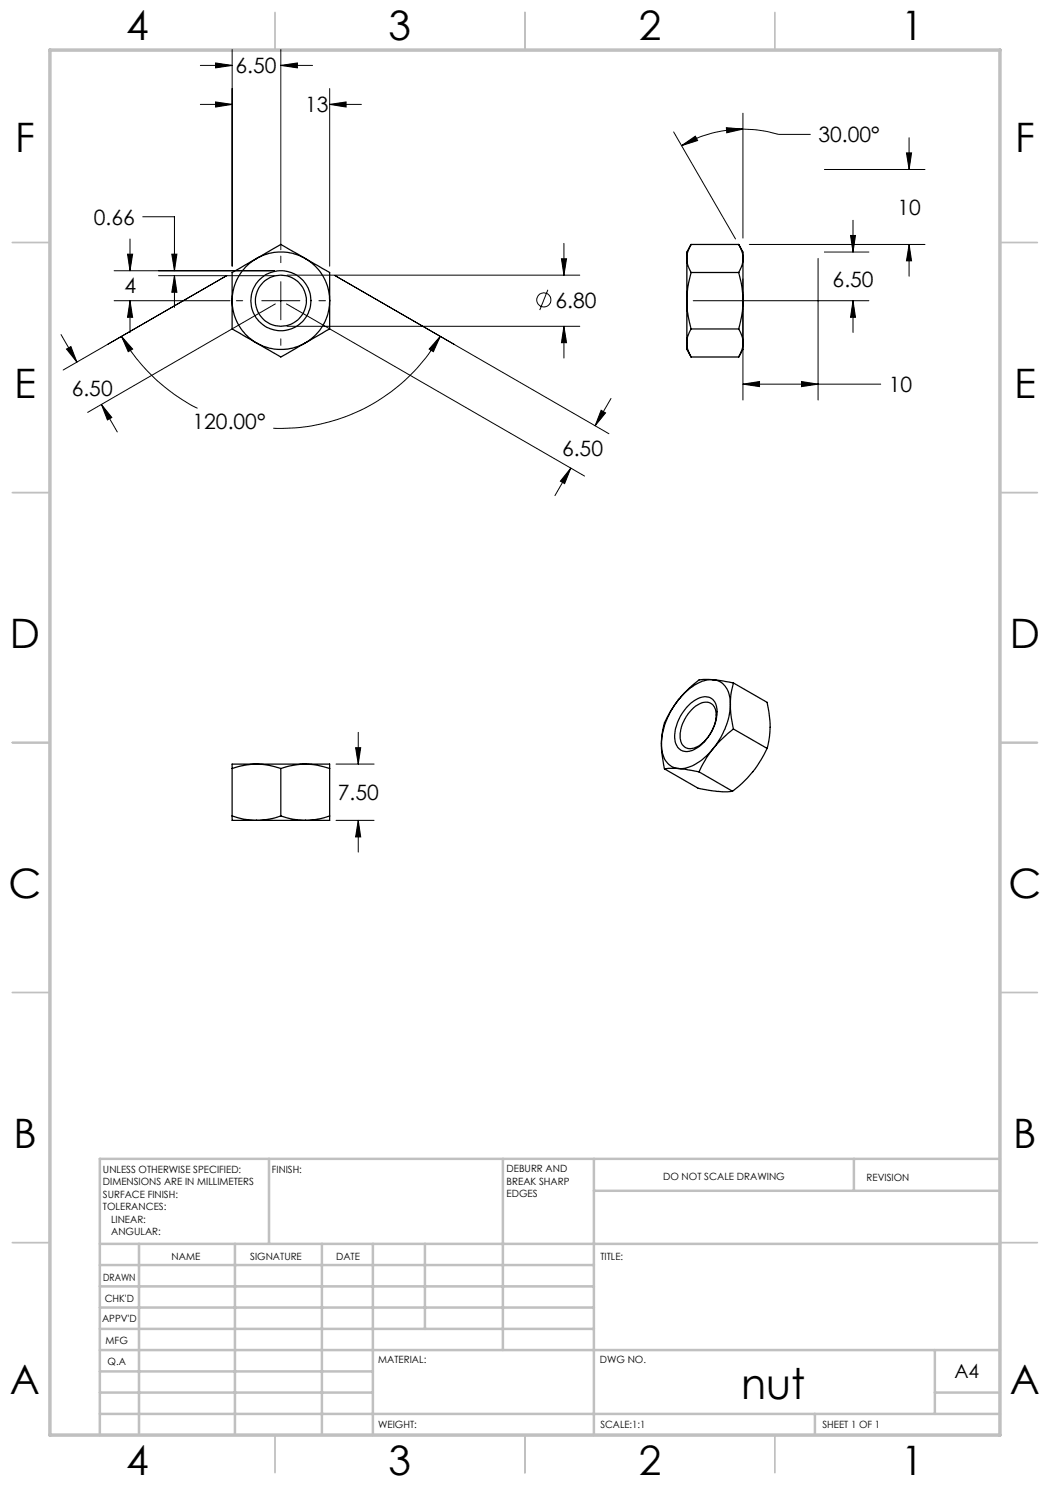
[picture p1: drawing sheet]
<svg xmlns="http://www.w3.org/2000/svg" width="210mm" height="297mm" viewBox="0 0 210 297" stroke-linecap="round" stroke-linejoin="round" font-family="sans-serif">
<g fill="none" stroke="#000" stroke-width=".2">
<path d="M40.1 13.1h6.3M43.1 12.6l3.3 .5-3.3 .5zM46.4 9.9v43.3M56.2 13.1l3.3-.5v1zM56.2 9.9v40M56.2 13.1h6.3M65.9 17.7v35.5M40.1 20.9h6.3M43.1 20.4l3.3 .5-3.3 .5zM65.9 20.9l3.3-.5v1zM65.9 20.9h6.4M134.7 26.4l12.4 21.4"/>
<path d="M136.3 29.1l2.8-1.9 .4 .9zM145.3 25.5l3.3 .3-3.3 .8zM148.6 25.8a24.5 24.5 0 0 0-12.3 3.3M148.6 25.8a26.1 26.1 0 0 1 7.1 1.1h6.4M148.6 22.6v25M164.9 33.9h20.1M181.3 30.6h1l-.5 3.3zM181.8 27.5v6.4M22.8 54.1h32.1M25.5 50.8h1l-.5 3.3zM26 47.8v6.3M28.5 43.4h6.4v10.7"/>
<path d="M31.7 55.1h23.2M34.4 50.8h1l-.5 3.3zM34.9 55.1l.5 3.4h-1zM34.9 55.1v6.4M56.2 51.2v1.3M56.2 56.3v7.7M57.4 55h58.6M67 55.1l54.8 31.6M109.6 58l-1.7 4M112.3 51.7h1l-.5 3.3zM112.8 48.7v6.3M148.6 55.8v24.2"/>
<path d="M149.9 48.9h35.1M163.6 51.7v28.3M164.9 50.4h8.9M170.1 47.1h1l-.5 3.3zM170.6 44.1v6.3M181.8 48.9l.5 3.3h-1zM181.8 48.9v6.3M12.2 66.9l3.2 5.5M13.3 69.8l.9-.5 1.2 3.1zM21.6 68.9l23.7-13.8-32.7 18.9M22.8 60.1h23.2M24.3 67.3l2.2 2.5-.9 .5z"/>
<path d="M24.3 67.3a36.5 36.5 0 0 0 15.2 14.4M26 60.1l.5 3.4h-1zM26 60.1v6.4M47.3 60.1h1.2M52.4 60.1h7.6M55.1 60.8l-37.6 21.7M56.2 67.8v1.3M57.3 60.8l59.6 34.4M57.4 65.3h58.6M63.8 60.1h1.3M88.1 67.3l-1.4 3-.9-.5zM88.1 67.3a36.8 36.8 0 0 1-33.5 18.4"/>
<path d="M112.8 65.3l.5 3.2h-1zM112.8 65.3v6.3M122.2 79.7l-3.2 5.5M138.6 60.1h35.2M148.6 76.8l3.3-.5v1zM148.6 76.8h27.5M160.3 76.3l3.3 .5-3.3 .5zM170.6 60.1l.5 3.4h-1zM170.6 60.1v6.4M20.3 80.9l2.1 2.6-.9 .5zM20.3 80.9l3.2 5.5M114.2 93.6l-1.3 3.1-.8-.5z"/>
<path d="M114.2 93.6l-3.2 5.5M120.2 82.1l.9 .5-2.1 2.6zM67.2 152.8h7.6M71.1 149.5h1l-.5 3.3zM71.6 146.5v6.3M67.2 164.1h7.6M71.6 164.1l.5 3.3h-1zM71.6 164.1v6.3"/>
<circle cx="108.8" cy="60" r="1.41"/>
</g>
<g fill="none" stroke="#c0c0c0" stroke-width=".35">
<path d="M55 2.5v7.5M105 2.5v7.5M155 2.5v7.5M2.5 48.5h7.5M200 48.5h7.5M2.5 98.5h7.5M200 98.5h7.5M2.5 148.5h7.5M200 148.5h7.5M2.5 198.5h7.5M200 198.5h7.5M2.5 248.5h7.5"/>
<path d="M200 248.5h7.5M55 287v7.5M105 287v7.5M155 287v7.5"/>
</g>
<g fill="none" stroke="#c0c0c0" stroke-width=".5">
<path d="M53.8 231.8v17M100.6 231.8v38.2M118.8 231.8v55.2M118.8 238.2h81.2M170.8 231.8v6.4M200 231.8h-180v55.2M20 248.8h180M20 257.3h98.8M20 253h98.8M27.8 248.8v38.2M47 248.8v38.2M64.4 248.8v38.2"/>
<path d="M74.6 248.8v38.2M85 248.8v17M20 265.8h98.8M20 261.5h98.8M20 278.5h54.6M20 274.3h54.6M20 270h180M187 278.5h13M187 270v12.8M20 282.8h180M163 282.8v4.2"/>
</g>
<path d="M10 10h190v277h-190z" fill="none" stroke="#c0c0c0" stroke-width=".7"/>
<path d="M43.1 20.4l3.3 .5-3.3 .5zM65.9 20.9l3.3-.5v1zM56.2 13.1l3.3-.5v1zM43.1 12.6l3.3 .5-3.3 .5zM20.3 80.9l2.1 2.6-.9 .5zM13.3 69.8l.9-.5 1.2 3.1zM24.3 67.3l2.2 2.5-.9 .5zM88.1 67.3l-1.4 3-.9-.5zM112.8 65.3l.5 3.2h-1zM112.3 51.7h1l-.5 3.3zM114.2 93.6l-1.3 3.1-.8-.5zM120.2 82.1l.9 .5-2.1 2.6zM34.4 50.8h1l-.5 3.3zM34.9 55.1l.5 3.4h-1zM25.5 50.8h1l-.5 3.3zM26 60.1l.5 3.4h-1zM170.6 60.1l.5 3.4h-1zM170.1 47.1h1l-.5 3.3zM148.6 76.8l3.3-.5v1zM160.3 76.3l3.3 .5-3.3 .5zM181.3 30.6h1l-.5 3.3zM181.8 48.9l.5 3.3h-1zM145.3 25.5l3.3 .3-3.3 .8zM136.3 29.1l2.8-1.9 .4 .9zM71.1 149.5h1l-.5 3.3zM71.6 164.1l.5 3.3h-1z" fill="#000"/>
<g fill="none" stroke="#000" stroke-width=".25">
<path d="M51.3 51.7l-4.9 2.8v5.6M51.3 51.7a9.7 9.7 0 0 0-4.9 8.4M51.3 51.7a9.8 9.8 0 0 1 9.8 0M51.3 51.7l4.9-2.8 4.9 2.8M61.1 51.7l4.8 2.8v5.6M61.1 51.7a9.7 9.7 0 0 1 4.8 8.4M137.4 51.7a5.1 5.1 0 0 0 .8 2.8M137.4 51.7v8.4M138.2 54.5l-.7 3.1-.1 2.5M138.2 48.9l-.7 1.7-.1 1.1M138.2 48.9l-.8 1.5v1.3M138.2 54.5h9.5"/>
<path d="M138.2 48.9h9.5M147.7 54.5l.7 3.1 .2 2.5M147.7 48.9l.7 1.4 .2 1.4M147.7 48.9l.9 1.5v1.3M148.6 51.7a5.1 5.1 0 0 1-.9 2.8M148.6 51.7v8.4M46.4 60.1v5.7l4.9 2.8M46.4 60.1a9.7 9.7 0 0 0 4.9 8.5M51.3 68.6l4.9 2.8 4.9-2.8M51.3 68.6a9.8 9.8 0 0 0 9.8 0M65.9 60.1v5.7l-4.8 2.8M65.9 60.1a9.7 9.7 0 0 1-4.8 8.5"/>
<path d="M137.4 68.6a5.1 5.1 0 0 0 .8 2.8M137.4 60.1l.1 2.2 .7 3.5M137.4 60.1v8.5M137.4 68.6v1.3l.8 1.5M138.2 65.8l-.6 1.4-.2 1.4M138.2 71.4h9.5M138.2 65.8h9.5M147.7 65.8l.7 1.4 .2 1.4M148.6 60.1l-.1 2.2-.8 3.5M148.6 60.1v8.5M148.6 68.6a5.1 5.1 0 0 1-.9 2.8M148.6 68.6v1.3l-.9 1.5"/>
<path d="M135.7 139.9a15.2 15.2 0 0 0-3.4 8.9M135.7 139.9a17.7 17.7 0 0 0-3 5.4l-.4 2.3v1.2M142.6 136a8.4 8.4 0 0 0-6.6 3.6l-.3 .3M142.6 136a4 4 0 0 1 3.4 4.1l.1 .8M142.6 136l4.1 .6M142.6 136l-1.6-.1a2.79 2.79 0 0 0-2.3 .9l-3 3.1M146.7 136.6l-.5 2.2-.1 2.1M146.7 136.6l6.7 3.9a17.9 17.9 0 0 1 0 9.2M46.4 153.7v9.5M51.3 152.8a15.6 15.6 0 0 0-4.9 .9M51.3 152.8l2.5 .3 2.4 .6M51.3 152.8h9.8"/>
<path d="M51.3 152.8h-4.9v.9M56.2 153.7v9.5M61.1 152.8a16 16 0 0 0-4.9 .9M61.1 152.8l2.4 .3 2.4 .6M61.1 152.8h4.8v.9M65.9 153.7v9.5M132.3 148.8a4.5 4.5 0 0 0 2.6 4.8l.8 .1M132.3 148.8l.1 1.8 .5 3.2M132.9 153.8l6.7 3.9 3.8 .6h3.1M135.7 153.7l4.1 .7M135.7 153.7l-2.8 .1M137.4 141.4a4.5 4.5 0 0 1 4.6-1.9 3.2 3.2 0 0 1 1.4 3.5 8.9 8.9 0 0 1-5.3 7.2 2.44 2.44 0 0 1-3.2-2.6 9.2 9.2 0 0 1 2.5-6.2z"/>
<path d="M138.3 142a3.7 3.7 0 0 1 3.7-1.4 2.8 2.8 0 0 1 1.2 3.3 7.4 7.4 0 0 1-4.5 5.7 2.11 2.11 0 0 1-2.7-2.4 7.9 7.9 0 0 1 2.3-5.2zM139.8 154.4l6.7 3.9M142.6 149.7a20.5 20.5 0 0 0-2.8 4.7M142.6 149.7a9.6 9.6 0 0 1-6.6 4h-.3M146.1 140.9a15.3 15.3 0 0 1-3.5 8.8M146.1 140.9l.2 2.6 .4 2.3M146.7 145.8l-2.7 2.3-1.4 1.6M146.7 145.8l6.7 3.9M153.4 149.7a22 22 0 0 1-6.9 8.6M46.4 163.2a15.6 15.6 0 0 0 4.9 .9M46.4 163.2v.9h4.9M51.3 164.1h9.8"/>
<path d="M56.2 163.2l-1.8 .5-3.1 .4M56.2 163.2a16 16 0 0 0 4.9 .9M65.9 163.2l-1.8 .5-3 .4M65.9 163.2v.9h-4.8"/>
<circle cx="56.2" cy="60.1" r="6"/>
<circle cx="56.2" cy="60.1" r="5.1"/>
</g>
<text font-size="8.5" x="148.2" y="279.7">nut</text>
<g font-size="8.1">
<text x="25.2" y="8">4</text>
<text x="77.7" y="8">3</text>
<text x="127.7" y="8">2</text>
<text x="180.2" y="8">1</text>
<text x="3" y="30.4">F</text>
<text x="203" y="30.4">F</text>
<text x="2.8" y="79.6">E</text>
<text x="202.8" y="79.6">E</text>
<text x="2" y="129.6">D</text>
<text x="202" y="129.6">D</text>
<text x="1.7" y="179.6">C</text>
<text x="201.7" y="179.6">C</text>
<text x="2.7" y="229.6">B</text>
<text x="202.7" y="229.6">B</text>
<text x="2" y="278.9">A</text>
<text x="202" y="278.9">A</text>
<text x="25.2" y="295">4</text>
<text x="77.7" y="295">3</text>
<text x="127.7" y="295">2</text>
<text x="180.2" y="295">1</text>
</g>
<g font-size="4.2">
<text x="47.1" y="14.6">6.50</text>
<text x="61" y="22.4">13</text>
<text x="163.7" y="28.4">30.00°</text>
<text x="18.8" y="44.9">0.66</text>
<text x="179.5" y="42.9">10</text>
<text x="24.9" y="58.7">4</text>
<text x="166.5" y="57.4">6.50</text>
<text x="111.1" y="61.6">6.80</text>
<text x="14.3" y="79.2">6.50</text>
<text x="177.7" y="78.4">10</text>
<text x="38.5" y="85.7">120.00°</text>
<text x="112.4" y="91.1">6.50</text>
<text x="67.6" y="160">7.50</text>
</g>
<text font-size="3.9" x="190.9" y="275.5">A4</text>
<g font-size="2">
<text x="20.6" y="234.6">UNLESS OTHERWISE SPECIFIED:</text>
<text x="20.6" y="237.1">DIMENSIONS ARE IN MILLIMETERS</text>
<text x="20.6" y="239.6">SURFACE FINISH:</text>
<text x="54.4" y="234.6">FINISH:</text>
<text x="101.3" y="234.5">DEBURR AND</text>
<text x="101.3" y="237">BREAK SHARP</text>
<text x="101.3" y="239.5">EDGES</text>
<text x="132.6" y="236">DO NOT SCALE DRAWING</text>
<text x="173.3" y="236.2">REVISION</text>
<text x="20.6" y="242.1">TOLERANCES:</text>
<text x="22.2" y="244.6">LINEAR:</text>
<text x="22.2" y="247.1">ANGULAR:</text>
<text x="34.3" y="252">NAME</text>
<text x="50" y="251.9">SIGNATURE</text>
<text x="67.2" y="251.9">DATE</text>
<text x="120.1" y="251.9">TITLE:</text>
<text x="20.6" y="256.1">DRAWN</text>
<text x="20.9" y="260.3">CHK'D</text>
<text x="20.4" y="264.4">APPV'D</text>
<text x="21.1" y="268.8">MFG</text>
<text x="21.5" y="273">Q.A</text>
<text x="75.6" y="272.5">MATERIAL:</text>
<text x="120" y="272.5">DWG NO.</text>
<text x="75.6" y="285.5">WEIGHT:</text>
<text x="120.1" y="285.6">SCALE:1:1</text>
<text x="164.5" y="285.6">SHEET 1 OF 1</text>
</g>
</svg>
